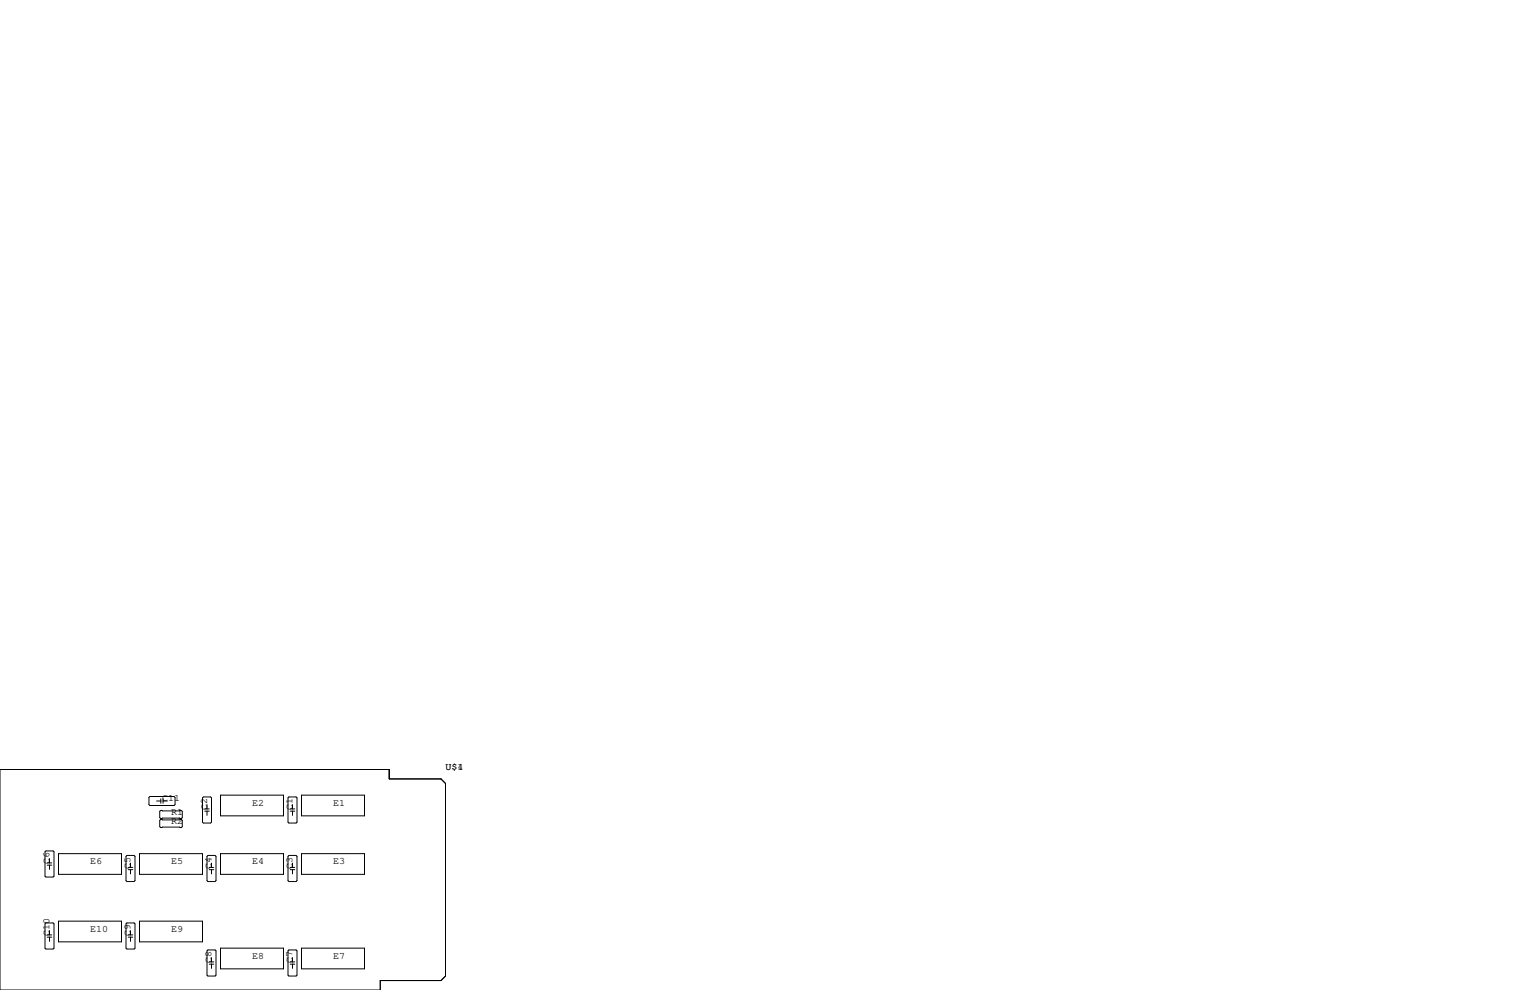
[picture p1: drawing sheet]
<svg xmlns="http://www.w3.org/2000/svg" width="432mm" height="279mm" viewBox="0 0 432 279" stroke-linecap="round" stroke-linejoin="round" font-family="sans-serif">
<g fill="none" stroke="#000" stroke-width=".28">
<path d="M0 217.2h109.9v2.6h14.6l1.2 1.3v54.4l-1.2 1.2h-17.2v2.7h-107.3zM42 225l.3-.2h6.8l.3 .2v2.1l-.3 .2h-6.8l-.3-.2zM44.2 226.1h1.2M45.3 228.7h5.9l.2 .3v1.8l-.2 .2h-5.9l-.2-.2v-1.8zM45.3 231.3h5.9l.2 .2v1.8l-.2 .3h-5.9l-.2-.3v-1.8zM45.4 225.4v1.3M46 225.4v1.3M46 226.1h1.2M57.4 224.9h2l.3 .3v6.8l-.3 .3h-2l-.2-.3v-6.8zM57.8 228.3h1.3M57.8 228.9h1.3M58.4 227.1v1.2"/>
<path d="M58.4 228.9v1.2M62.2 224.4h17.8v5.9h-17.8zM81.5 224.9h2.1l.2 .3v6.8l-.2 .3h-2.1l-.2-.3v-6.8zM81.9 228.3h1.3M81.9 228.9h1.3M82.6 227.1v1.2M82.6 228.9v1.2M85.1 224.4h17.8v5.9h-17.8zM13 240.2h2l.2 .2v6.9l-.2 .2h-2l-.3-.2v-6.9zM13.3 243.5h1.3M13.3 244.2h1.3M14 242.3v1.2"/>
<path d="M14 244.2v1.2M16.5 240.9h17.8v5.9h-17.8zM16.5 260h17.8v5.8h-17.8zM35.8 241.4h2l.3 .3v6.8l-.3 .3h-2l-.2-.3v-6.8zM36.2 244.8h1.3M36.2 245.4h1.3M36.8 243.6v1.2M36.8 245.4v1.2M39.4 240.9h17.8v5.9h-17.8zM39.4 260h17.8v5.8h-17.8zM58.7 241.4h2l.3 .3v6.8l-.3 .3h-2l-.3-.3v-6.8zM59.1 244.8h1.2"/>
<path d="M59.1 245.4h1.2M59.7 243.6v1.2M59.7 245.4v1.2M62.2 240.9h17.8v5.9h-17.8zM81.5 241.4h2.1l.2 .3v6.8l-.2 .3h-2.1l-.2-.3v-6.8zM81.9 244.8h1.3M81.9 245.4h1.3M82.6 243.6v1.2M82.6 245.4v1.2M85.1 240.9h17.8v5.9h-17.8zM13 260.5h2l.2 .2v6.9l-.2 .2h-2l-.3-.2v-6.9zM13.3 263.9h1.3"/>
<path d="M13.3 264.5h1.3M14 262.6v1.3M14 264.5v1.2M35.6 260.7l.2-.2h2l.3 .2v6.9l-.3 .2h-2l-.2-.2zM36.2 263.9h1.3M36.2 264.5h1.3M36.8 262.6v1.3M36.8 264.5v1.2M58.4 268.4l.3-.3h2l.3 .3v6.8l-.3 .3h-2l-.3-.3zM59.1 271.5h1.2M59.1 272.1h1.2M59.7 270.3v1.2"/>
<path d="M59.7 272.1v1.2M62.2 267.6h17.8v5.8h-17.8zM81.3 268.4l.2-.3h2.1l.2 .3v6.8l-.2 .3h-2.1l-.2-.3zM81.9 271.5h1.3M81.9 272.1h1.3M82.6 270.3v1.2M82.6 272.1v1.2M85.1 267.6h17.8v5.8h-17.8z"/>
</g>
<g font-size="2.8">
<text x="125.7" y="217.2">U$1</text>
<text x="129.1" y="217.2">4</text>
<text x="45.7" y="226.1">C11</text>
<text x="71.1" y="227.3">E2</text>
<text x="94" y="227.3">E1</text>
<text x="48.3" y="229.9">R1</text>
<text x="48.3" y="232.4">R2</text>
<text x="58.4" y="228.6" transform="rotate(-90 58.4 228.6)">C2</text>
<text x="82.5" y="228.6" transform="rotate(-90 82.5 228.6)">C1</text>
<text x="14" y="243.8" transform="rotate(-90 14 243.8)">C6</text>
<text x="25.4" y="243.8">E6</text>
<text x="36.8" y="245.1" transform="rotate(-90 36.8 245.1)">C5</text>
<text x="48.3" y="243.8">E5</text>
<text x="59.7" y="245.1" transform="rotate(-90 59.7 245.1)">C4</text>
<text x="71.1" y="243.8">E4</text>
<text x="82.5" y="245.1" transform="rotate(-90 82.5 245.1)">C3</text>
<text x="94" y="243.8">E3</text>
<text x="25.4" y="262.9">E10</text>
<text x="48.3" y="262.9">E9</text>
<text x="14" y="264.2" transform="rotate(-90 14 264.2)">C10</text>
<text x="36.8" y="264.2" transform="rotate(-90 36.8 264.2)">C9</text>
<text x="59.7" y="271.8" transform="rotate(-90 59.7 271.8)">C8</text>
<text x="71.1" y="270.5">E8</text>
<text x="82.5" y="271.8" transform="rotate(-90 82.5 271.8)">C7</text>
<text x="94" y="270.5">E7</text>
</g>
</svg>
